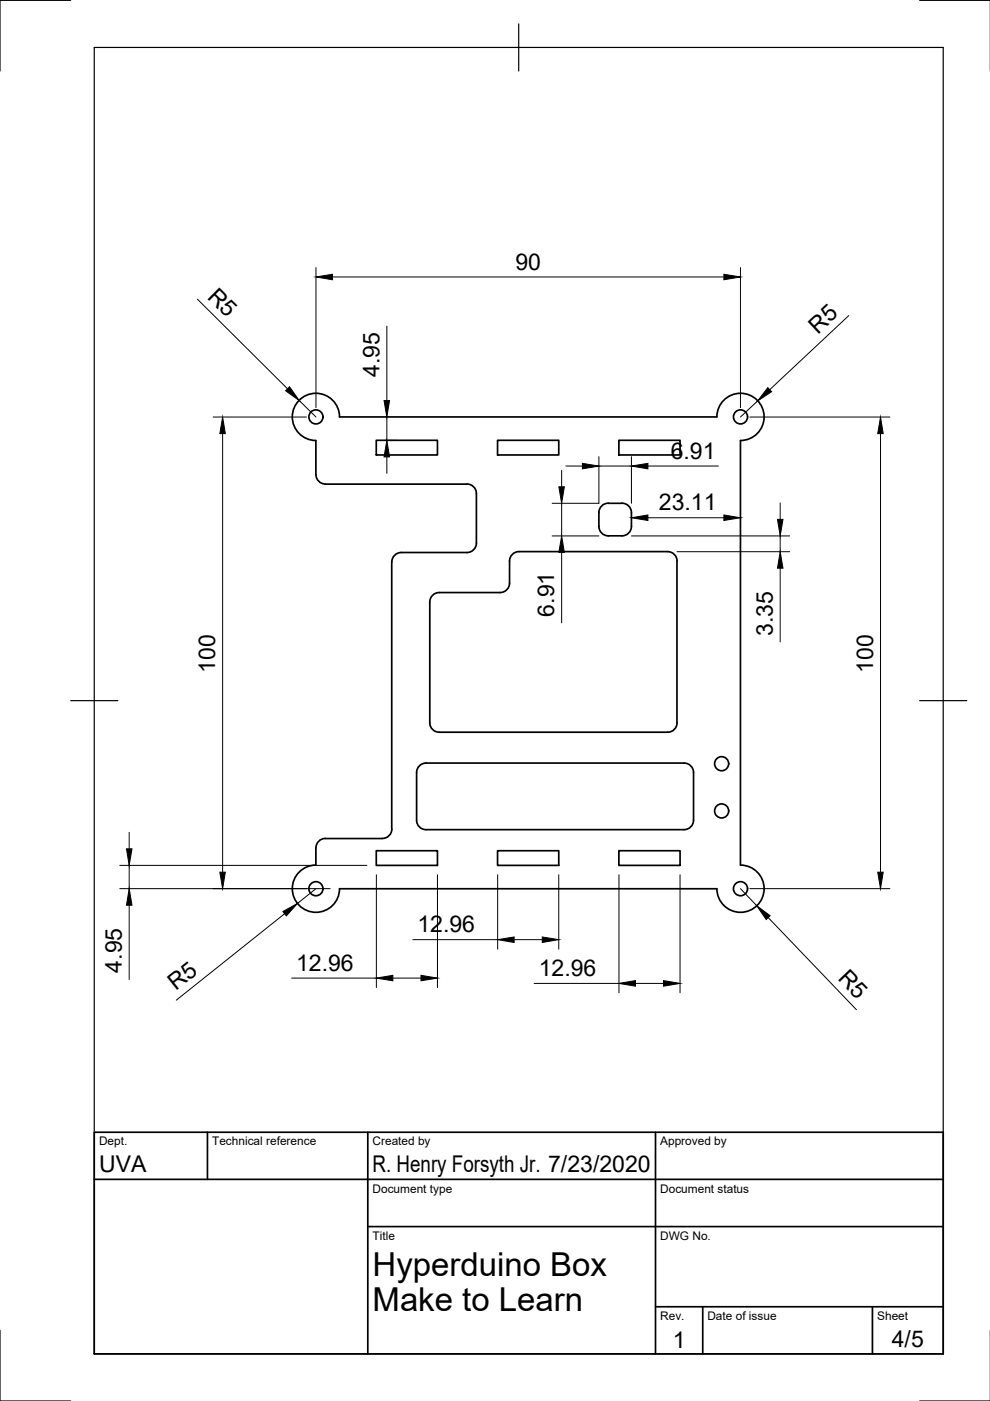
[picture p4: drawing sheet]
<svg xmlns="http://www.w3.org/2000/svg" width="210mm" height="297mm" viewBox="0 0 210 297" stroke-linecap="round" stroke-linejoin="round" font-family="sans-serif">
<!-- layer: Visible -->
<g fill="none" stroke="#000" stroke-width=".36">
<path d="M67 93.4v7.2M79.8 93.4h13v3.1h-13zM105.5 93.4h13v3.1h-13zM131.2 93.4h13v3.1h-13zM152 88.4h-80a5 5 0 0 0-5-5 5 5 0 0 0-5 5 5 5 0 0 0 5 5M152 88.4a5 5 0 0 1 5-5 5 5 0 0 1 5 5 5 5 0 0 1-5 5v90a5 5 0 0 1 5 5 5 5 0 0 1-5 5 5 5 0 0 1-5-5M67 100.6a2 2 0 0 0 2 2M69 102.6h30a2 2 0 0 1 2 2v10.6a2 2 0 0 1-2 1.9h-13.9a2 2 0 0 0-2 2v56.7a1.96 1.96 0 0 1-2 2M127 108.7a2 2 0 0 1 2-2h2.9a1.97 1.97 0 0 1 2 2M127 108.7v2.9a2 2 0 0 0 2 2h2.9a2 2 0 0 0 2-2v-2.9M141.5 117h-31.5a2 2 0 0 0-2 2v4.6M141.6 117a1.96 1.96 0 0 1 1.9 2l.1 34.2a2 2 0 0 1-2 2"/>
<path d="M108 123.6a2 2 0 0 1-2 2h-12.9a2 2 0 0 0-2 2v25.7a2 2 0 0 0 2 1.9h48.4M67 179.8v3.6M69 177.8h12.1M69 177.8a2 2 0 0 0-2 2M88.9 162.4l.9-.5 .5-.1h54.7a2 2 0 0 1 2 2v10.1a2 2 0 0 1-2 2h-54.7a2 2 0 0 1-2-2v-10.1l.1-.5zM67 183.4a5 5 0 0 0-5 5 5 5 0 0 0 5 5 5 5 0 0 0 5-5h80M79.8 180.4h13v3.1h-13zM105.5 180.4h13v3.1h-13zM131.2 180.4h13v3.1h-13z"/>
<circle cx="67" cy="88.4" r="1.49"/>
<circle cx="157" cy="88.4" r="1.49"/>
<circle cx="153" cy="161.9" r="1.49"/>
<circle cx="153" cy="171.9" r="1.49"/>
<circle cx="67" cy="188.4" r="1.49"/>
<circle cx="157" cy="188.4" r="1.49"/>
</g>
<!-- layer: Border -->
<path d="M15 .1h-15v15M20 10.1h180v276.9h-180zM110 5.1v10M195 .1h15M15 148.6h10M195 148.6h10M0 282.1v14.9h15M195 297h15" fill="none" stroke="#000" stroke-width=".25"/>
<!-- layer: TitleBlock -->
<path d="M20 240.1h180v46.9h-180zM20 250h180M44 240.1v9.9M78 240.1v46.9M139 240.1v46.9M78 260.1h122M139 277.1h61M149 277.1v9.9M185 277.1v9.9" fill="none" stroke="#000" stroke-width=".36"/>
<!-- layer: Dimensions -->
<g fill="none" stroke="#000" stroke-width=".21">
<path d="M67 56.7v29.7M70.5 58.7h83M157 56.7v29.7M41.9 63.4l19.1 19M82 69.2v15.7M180 66.9l-16.8 15.7M45.2 88.4h19.8M47.2 91.9v93M63.4 84.9l3.6 3.5M81.8 93.4h2.2M82 88.4v5M82 96.9v3.5"/>
<path d="M119.1 99.7v3.5M120 98.8h3.5M127 96.8v9.9h-9.9M127 98.8h6.9M133.9 96.8v9.9M137.4 98.8h14.9M159 88.4h29.7M160.6 85l-3.6 3.4M186.7 91.9v93M117.1 113.6h9.9M119.1 106.7v6.9M119.1 117.1v15"/>
<path d="M133.9 113.6h33.5M137.4 109.8h16.1M143.5 117h23.9M165.4 106.6v3.5M165.4 113.6v3.4M165.4 120.5v15.6M27.4 176.5v3.5M25.4 188.4h44.6M25.4 183.5h52.4M27.4 183.5v4.9M27.4 191.9v15.8M60.3 193.7l-22.9 18.4"/>
<path d="M67 188.4l-3.9 3.1M79.8 185.5v23.9M87.5 199.2h18M92.8 185.5v23.9M105.5 185.5v15.7M109 199.2h6M118.5 185.5v15.7M131.2 185.5v25M144.2 185.5v25M157 188.4l3.4 3.6M159 188.4h29.7M162.9 194.5l18.7 19.6"/>
<path d="M61.8 207.4h18M83.3 207.4h6M113.2 208.5h18M134.7 208.5h6"/>
</g>
<g fill="#000" stroke="#000" stroke-width=".21">
<path d="M67 58.7l3.5-.5v1.1zM153.5 58.2l3.5 .5-3.5 .6zM47.2 88.4l.6 3.5h-1.2zM61.4 82l2 2.9-2.8-2zM82 93.4l.6 3.5h-1.2zM81.4 84.9h1.2l-.6 3.5zM123.5 98.2l3.5 .6-3.5 .6zM133.9 98.8l3.5-.6v1.2zM162.8 82.2l.8 .8-3 2zM186.7 88.4l.6 3.5h-1.2zM118.5 103.2h1.2l-.6 3.5zM119.1 113.6l.6 3.5h-1.2z"/>
<path d="M133.9 109.8l3.5-.6v1.1zM153.5 109.2l3.5 .6-3.5 .5zM164.8 110.1h1.2l-.6 3.5zM165.4 117l.6 3.5h-1.2zM26.8 180h1.2l-.6 3.5zM27.4 188.4l.6 3.5h-1.2zM46.6 184.9h1.2l-.6 3.5zM60 193.3l3.1-1.8-2.4 2.7zM105.5 199.2l3.5-.5v1.1zM115 198.7l3.5 .5-3.5 .6zM160.4 192l2.9 2.1-.8 .9zM186.1 184.9h1.2l-.6 3.5z"/>
<path d="M79.8 207.4l3.5-.6v1.1zM89.3 206.8l3.5 .6-3.5 .5zM131.2 208.5l3.5-.6v1.2zM140.7 207.9l3.5 .6-3.5 .6z"/>
</g>
<g font-size="7">
<text x="79" y="270.6">Hyperduino Box</text>
<text x="79" y="278.1">Make to Learn</text>
</g>
<g font-size="4.9">
<text x="109.3" y="57.2">90</text>
<text x="43.8" y="63.1" transform="rotate(45 43.8 63.1)">R5</text>
<text x="173.4" y="71" transform="rotate(-43 173.4 71)">R5</text>
<text x="80.5" y="80" transform="rotate(-90 80.5 80)">4.95</text>
<text x="142.2" y="97.3">6.91</text>
<text x="139.7" y="108.2">23.11</text>
<text x="117.5" y="130.7" transform="rotate(-90 117.5 130.7)">6.91</text>
<text x="163.9" y="134.8" transform="rotate(-90 163.9 134.8)">3.35</text>
<text x="45.6" y="142.6" transform="rotate(-90 45.6 142.6)">100</text>
<text x="185.1" y="142.6" transform="rotate(-90 185.1 142.6)">100</text>
<text x="88.5" y="197.7">12.96</text>
<text x="25.8" y="206.2" transform="rotate(-90 25.8 206.2)">4.95</text>
<text x="62.8" y="205.8">12.96</text>
<text x="114.2" y="206.9">12.96</text>
<text x="177.5" y="207.5" transform="rotate(46 177.5 207.5)">R5</text>
<text x="37.3" y="210.1" transform="rotate(-39 37.3 210.1)">R5</text>
<text x="21" y="248.5">UVA</text>
<text x="79" y="248.5">R. Henry Forsyth Jr. 7/23/2020</text>
<text x="142.6" y="285.7">1</text>
<text x="189.1" y="285.7">4/5</text>
</g>
<g font-size="2.5">
<text x="21" y="242.9">Dept.</text>
<text x="45" y="242.9">Technical reference</text>
<text x="79" y="242.9">Created by</text>
<text x="140" y="242.9">Approved by</text>
<text x="79" y="252.8">Document type</text>
<text x="140" y="252.8">Document status</text>
<text x="79" y="262.9">Title</text>
<text x="140" y="262.9">DWG No.</text>
<text x="140" y="279.9">Rev.</text>
<text x="150" y="279.9">Date of issue</text>
<text x="186" y="279.9">Sheet</text>
</g>
</svg>
